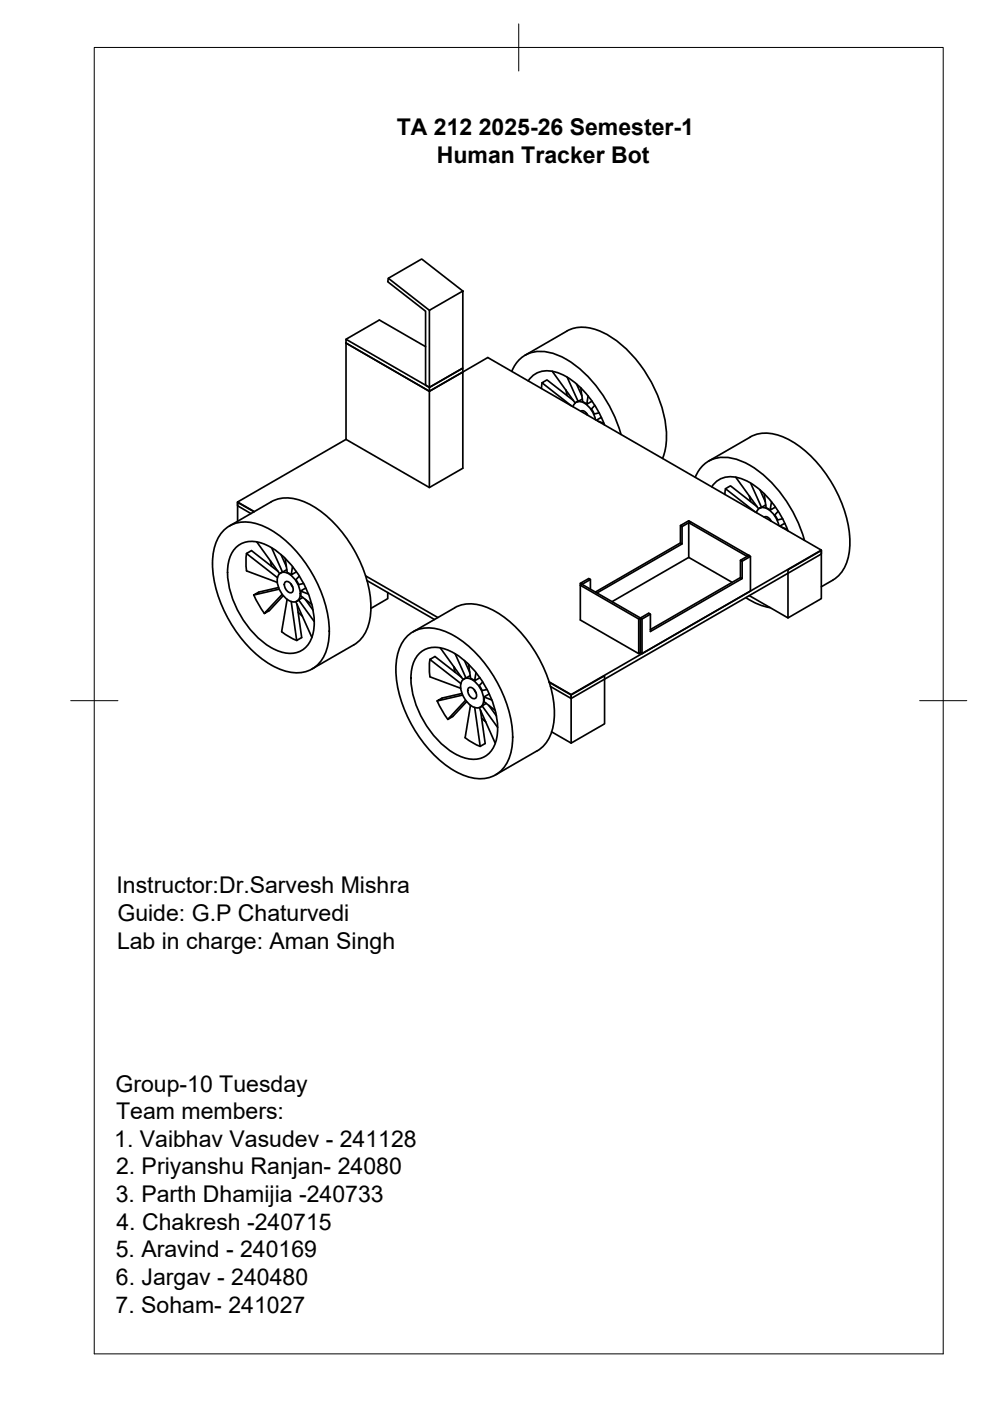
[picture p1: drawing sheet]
<svg xmlns="http://www.w3.org/2000/svg" width="210mm" height="297mm" viewBox="0 0 210 297" stroke-linecap="round" stroke-linejoin="round" font-family="sans-serif">
<!-- layer: Visible -->
<g fill="none" stroke="#000" stroke-width=".36">
<path d="M82.3 59l8.7 6.8M73.4 72.7l17.6 10.3 7.1-4.1v20.4l-7.1 4.1-17.6-10.2zM73.4 72.7l17.6 10.3v20.4M73.4 72.7v-.8l17.6 10.2M73.4 71.9l7-4.1 9.8 5.7M91 65.8l7.1-4.1v16.3l-7.1 4.1zM98.1 78.9l5.3-3.1 70.7 40.8v.9l-53 30.6M98.1 61.7l-8.7-6.8-7.1 4.1-.1 .7 8 6.3v15.7l.8 .4M108.5 78.7a6.4 6.4 0 0 1 7.9-4 20.5 20.5 0 0 1 11.6 9.3l2.1 3.9 1.6 4.2M117.1 78.7l4.8 6.7M120.2 70.2l-8.9 5.1M120.2 70.2a8.7 8.7 0 0 1 8.6 .8 27.4 27.4 0 0 1 12.5 21.5 12.2 12.2 0 0 1-.8 4.7"/>
<path d="M120.2 80l2.4 5.1 .9-.5M73.4 93.2l-23 13.2M91 82.1l7.1-4.1v.9l-7.1 4.1zM112 80.8a4.9 4.9 0 0 1 6.1-1.8 18 18 0 0 1 9.6 10l.5 1.1M114.9 81.1l-.1 1.2M120 82.7l.3 1.2M121.5 86.2a1.44 1.44 0 0 1 2.4-.7l1.3 1.2 .7 1.1 .4 1.2M121.6 84.9l-5.6-4.4-1.1 .7 6.3 4.8M122.2 81.4l1.2 2.5M122.6 85.1l-.5 .2M123.1 82.2l.4 3M123.2 87.2a1.15 1.15 0 0 1 1.4 .8"/>
<path d="M123.6 85.2l.8 .5M124.3 87.6l.2 .4M124.7 84l-.3 1.7 1.1-.7M125.4 86.7l.6 1.1M126.1 85.9l-.7 .8M126.8 89.3l1.2 .5M127 87.5l-1 .3M127.5 88.6l-1.1 .5M150.2 97.8l8.9-5.1a8.2 8.2 0 0 1 8.1 .5 27 27 0 0 1 13 22.5 8.6 8.6 0 0 1-3.6 7.3M47.4 112.4a6.8 6.8 0 0 1 7.4-1.2 23.3 23.3 0 0 1 12.2 11.9 22.2 22.2 0 0 1 2.5 13.6 6.8 6.8 0 0 1-9.4 5.5 23.3 23.3 0 0 1-12.2-12 22.2 22.2 0 0 1-2.6-13.6 8.2 8.2 0 0 1 2.1-4.2zM48.7 111.5l8.8-5.1a8.2 8.2 0 0 1 8.1 .5 27 27 0 0 1 13 22.5 8.6 8.6 0 0 1-3.6 7.3l-8.8 5.1M49.9 116.2a5.3 5.3 0 0 1 6.4-.7 19.9 19.9 0 0 1 10.1 13.9 9.3 9.3 0 0 1-1.4 7.7 5.3 5.3 0 0 1-6.4 .8 19.9 19.9 0 0 1-10.1-14 9.3 9.3 0 0 1 1.4-7.7z"/>
<path d="M50.4 107.2l2.8 1.7M50.4 106.4l3.5 2.1M50.4 106.4v4.1M50.4 106.5l3.4 2M52.3 117.3l-.2 1.8 .2 1.9 6.5 2.5M54.4 114.9l4.9 6.7M57.3 118.9l.3 1.2M57.6 116.1l2.3 5.2 .9-.5M59.6 117.6l1.1 2.5M60.5 118.4l.4 3 .9 .5M144.3 111.4v3.7l.3 .2-18 10.4M144.3 115.1l-18.1 10.4"/>
<path d="M144.6 111.6l1.8-1-.4-.2-1.7 1 .3 .2v3.7M146 110.8l12.4 7.2 .4-.2M146 118.2l-16.2 9.4M146 118.2l9.2 5.3M147.4 101.2a6.4 6.4 0 0 1 7.9-4 20.5 20.5 0 0 1 11.6 9.3l2.1 3.9 1.6 4.2M150.9 103.2a4.9 4.9 0 0 1 6.1-1.8 18 18 0 0 1 9.6 10.1l.5 1M153.8 103.6l-.1 1.2M156 101.2l4.8 6.7M157 118.8v3.7l.4 .2-19.5 11.2v-3.7M158.8 117.8l-1.8 1 .4 .2v3.7M158.8 117.8l.3 .2-1.7 1M158.8 117.8l-12.4-7.2-.4 .2v7.4"/>
<path d="M158.9 105.1l.2 1.2M159.1 118v7.3l-23 13.3-.3-.2v-7.4l-12.4-7.1-.4 .2v7.4l12.4 7.1M159.2 102.4l2.3 5.2 .8-.5M160.4 108.7a1.44 1.44 0 0 1 2.4-.8l1.3 1.2 .6 1.1 .4 1.2M160.5 107.4l-5.6-4.4-1.1 .6 6.3 4.9M161.1 103.9l1.2 2.5M161.5 107.6l-.5 .2M162 104.7l.4 3M162 109.6a1.15 1.15 0 0 1 1.5 .9M162.4 107.7l.9 .5M163.2 110.1l.2 .3M163.6 106.4l-.3 1.8 1.1-.8"/>
<path d="M165 108.4l-.7 .8 .6 1 1-.2M165.7 111.7l1.2 .5M166.4 111l-1.1 .6M174.1 116.6l-53 30.7v.8M53.8 126.2l1.2 2.2 1.1 1.7M58.9 121.1l-5.6-4.4-1 .7 6.5 5.1M59.1 124.6l-4.3 .9-1 .7 5.4-1.3M59.3 121.6a2.26 2.26 0 0 1 3 1 4.6 4.6 0 0 1 1.1 4.4 1.71 1.71 0 0 1-2.7-.1 4.7 4.7 0 0 1-1.7-4.9zM59.8 126l-3.8 4.1 1.1-.6 2.9-3.2M59.9 121.3l-.4 .2M60.6 123.3a1.51 1.51 0 0 1 1.3 2.3 1.51 1.51 0 0 1-1.3-2.3zM60.9 127.1l-1.2 6.8 1.6 1.1 1.6 .8"/>
<path d="M61.7 123.8l.4 .6M61.7 127.5l1.2 8.3 1.1-.6-1-7.1M62 120.1l-.3 1.8 1.1-.7M62.7 127.6l3.4 7.5M62.7 122.9l.6 1M63 127.4l-.1 .1M63.2 129.8l.9 .8M63.3 127.2l-.2 .2M63.5 122.1l-.8 .8M63.7 126.3l2.4 1.9M63.7 125.3v1M64.2 126.7l-.9 .5 3.3 4.6"/>
<path d="M64.4 123.7l-1.1 .3M64.7 127.1l1.7 2.2M64.9 124.7l-1.2 .6 1.7 .6M77.5 122.1l15.3 8.8M77.8 123.1l14.3 8.2M82.2 125.6v1.3l-3.6 2.1M86.3 134.9a6.8 6.8 0 0 1 7.4-1.3 23.3 23.3 0 0 1 12.2 11.9 22.2 22.2 0 0 1 2.5 13.7 6.8 6.8 0 0 1-9.4 5.4 23.3 23.3 0 0 1-12.2-11.9 22.2 22.2 0 0 1-2.6-13.6 8.2 8.2 0 0 1 2.1-4.2zM87.6 134l8.8-5.2a8.2 8.2 0 0 1 8.1 .6 27 27 0 0 1 13 22.5 8.6 8.6 0 0 1-3.6 7.3l-8.8 5.1M88.8 138.7a5.3 5.3 0 0 1 6.4-.8 19.9 19.9 0 0 1 10.1 14 9.3 9.3 0 0 1-1.4 7.6 5.3 5.3 0 0 1-6.4 .8 19.9 19.9 0 0 1-10.1-13.9 9.3 9.3 0 0 1 1.4-7.7zM91.2 139.8l-.2 1.8 .2 1.9 6.5 2.4M93.3 137.4l4.9 6.7M96.5 138.6l2.3 5.2 .9-.6"/>
<path d="M123 123.7l1.8-1 .4 .2-1.8 1-.4-.2v.4l12.4 7.1 .4-.2v7.4l-.4 .2v-7.4M125.2 122.9v2M136.1 131.2l1.8-1-.4-.2-1.7 1 .3 .2v7.4M157 122.5l-19.1 11M158.1 126.7a13.1 13.1 0 0 0 5.2 2.1M158.9 126.3l8.2 4.7 7-4.1v-10.2l-7 4.1v10.2M176.6 123l-2.5 1.4M92.7 148.6l.9 1.7 1.3 2.2M96.2 141.3l.3 1.2M96.4 141.5v.5M97.8 143.6l-5.6-4.4-1.1 .6 6.6 5.1M98 147l-4.3 1-1 .6 5.4-1.2"/>
<path d="M98.2 144.1a2.26 2.26 0 0 1 3 .9 4.6 4.6 0 0 1 1.1 4.4 1.71 1.71 0 0 1-2.8 0 4.7 4.7 0 0 1-1.6-5zM98.5 140l1.1 2.5M98.5 143.9l-.1 .1M98.6 156.4l1.6 1.1 1.6 .8M98.7 148.5l-3.8 4 1.1-.6 3-3.2M98.8 143.7l-.3 .2M99.4 140.9l.4 3M99.4 145.8a1.51 1.51 0 0 1 1.4 2.3 1.51 1.51 0 0 1-1.4-2.3zM99.8 149.5l-1.2 6.9M99.8 143.8l.8 .5M100.5 146.2l.4 .7M100.6 150l1.2 8.2 1.1-.6-1-7"/>
<path d="M100.9 142.6l-.3 1.7 1.1-.7M101.6 145.4l.6 1 1.1-.2M101.6 150l3.4 7.6M102.1 152.3l.9 .8M102.2 149.6l-.4 .3M102.3 144.6l-.7 .8M102.6 148.8l2.4 1.8M102.6 147.8v1M103.1 149.1l-.9 .6 3.3 4.5M103.7 149.6l1.6 2.2M103.8 147.2l-1.2 .6 1.7 .6M116.4 144.6l4.7 2.7"/>
<path d="M116.4 144.7l4.7 2.6 7.1-4v10.2l-7.1 4.1-4.2-2.4M116.7 145.5l4.4 2.6M121.1 147.3v10.3"/>
</g>
<!-- layer: BORDER -->
<path d="M20 10.1h180v276.9h-180zM110 5.1v10M15 148.6h10M195 148.6h10" fill="none" stroke="#000" stroke-width=".21"/>
<g font-size="4.9">
<text x="84.1" y="28.6">TA 212 2025-26 Semester-1</text>
<text x="92.6" y="34.5">Human Tracker Bot</text>
<text x="24.7" y="189.4">Instructor:Dr.Sarvesh Mishra</text>
<text x="24.9" y="195.3">Guide: G.P Chaturvedi</text>
<text x="24.8" y="201.2">Lab in charge: Aman Singh</text>
<text x="24.5" y="231.5">Group-10 Tuesday</text>
<text x="24.6" y="237.3">Team members:</text>
<text x="24.2" y="243.1">1. Vaibhav Vasudev - 241128</text>
<text x="24.6" y="249">2. Priyanshu Ranjan- 24080</text>
<text x="24.6" y="254.8">3. Parth Dhamijia -240733</text>
<text x="24.7" y="260.7">4. Chakresh -240715</text>
<text x="24.6" y="266.6">5. Aravind - 240169</text>
<text x="24.6" y="272.4">6. Jargav - 240480</text>
<text x="24.5" y="278.3">7. Soham- 241027</text>
</g>
</svg>
